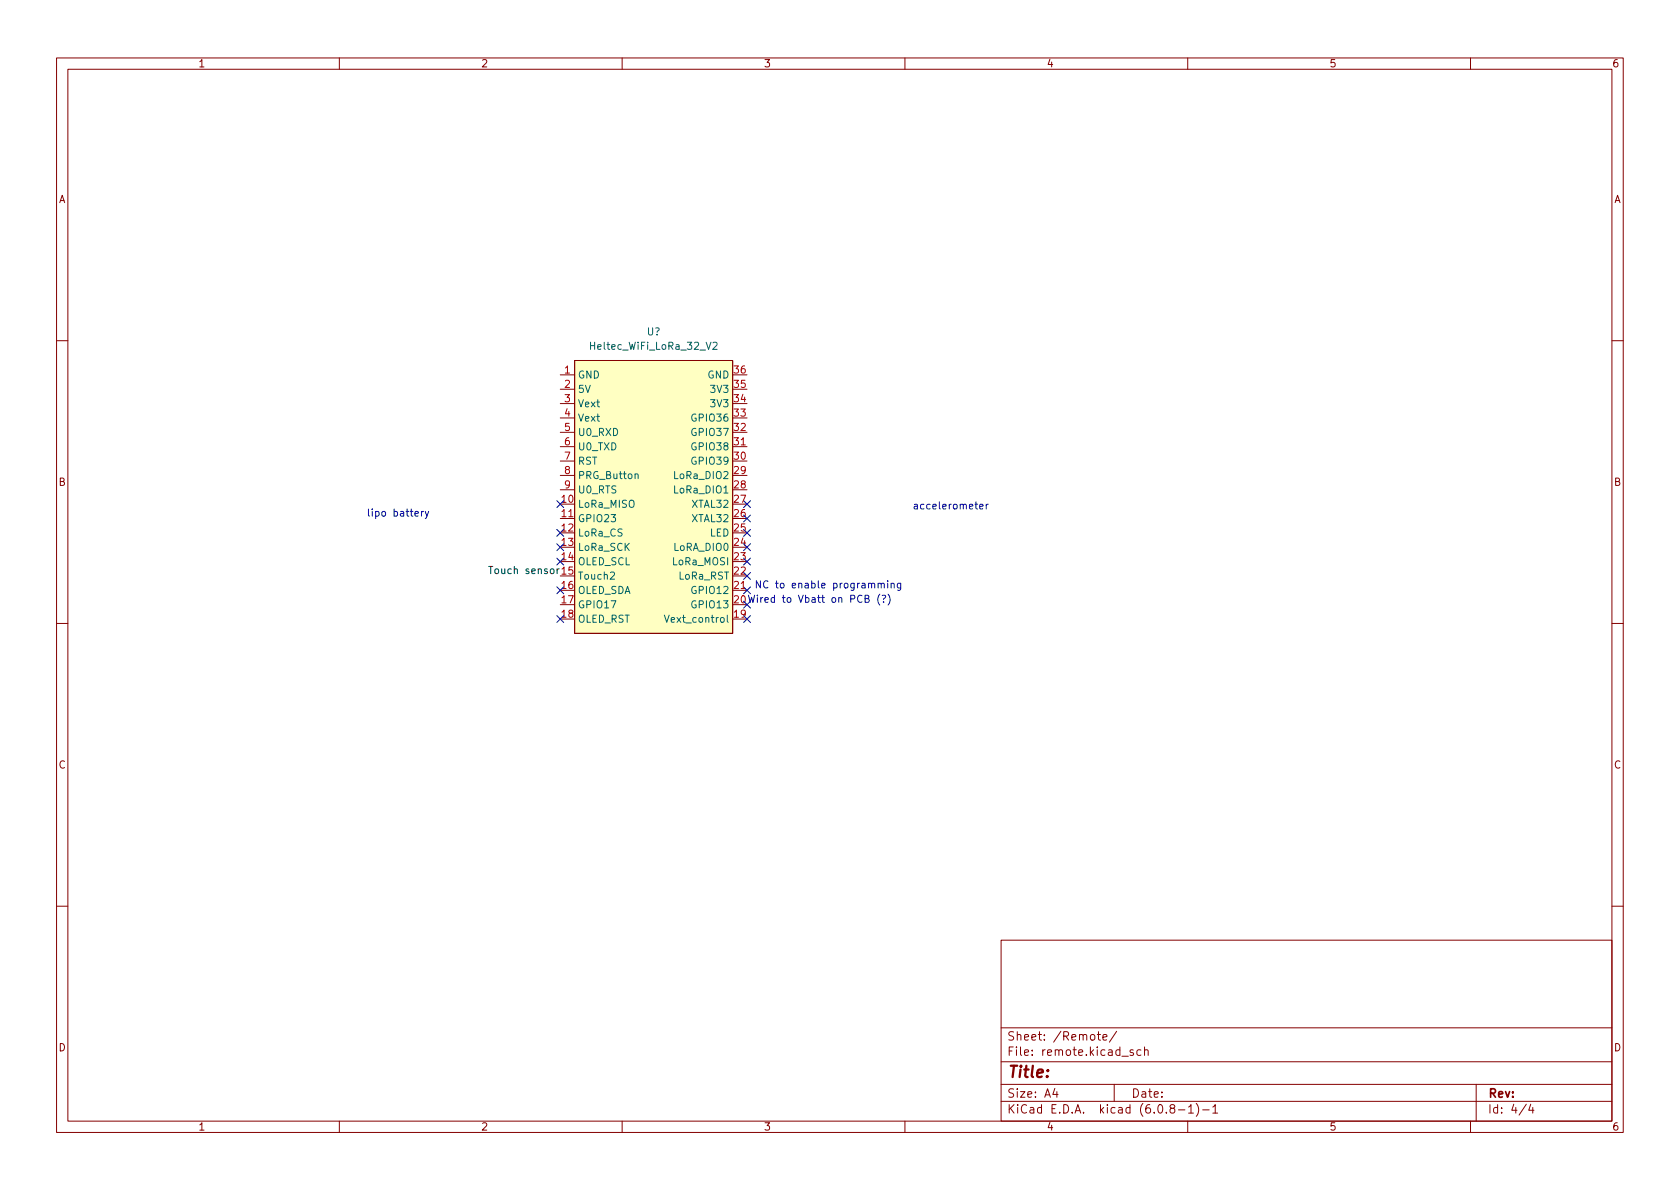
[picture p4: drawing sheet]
<svg xmlns="http://www.w3.org/2000/svg" width="297mm" height="210mm" viewBox="0 0 297 210" stroke-linecap="round" stroke-linejoin="round" font-family="sans-serif">
<g fill="none" stroke="#840000" stroke-width=".18">
<path d="M10 10.2h277v190.1h-277zM12 12.2h273v186.1h-273zM60 10.2v2M110 10.2v2M160 10.2v2M210 10.2v2M260 10.2v2M10 60.2h2M99.1 66.3h2.5M99.1 68.8h2.5M99.1 71.4h2.5M99.1 79h2.5"/>
<path d="M99.1 73.9h2.5M99.1 76.4h2.5M101.6 63.7h27.9v48.3h-27.9zM129.5 79h2.6M285 60.2h2M99.1 91.7h2.5M99.1 81.5h2.5M99.1 84.1h2.5M99.1 86.6h2.5M10 110.2h2M129.5 104.4h2.6M285 110.2h2"/>
<path d="M10 160.2h2M177 166.3h108v32h-108zM285 160.2h2M60 198.3v2M110 198.3v2M160 198.3v2M177 194.8h108M177 191.8h108M177 187.8h108M177 181.8h108M186.5 192.5l-.4 1h1M186.9 193v1"/>
<path d="M194 182.9h.6M194.2 182.4v1.3l.4 .2M195 183.4l.7-.1-.1-.3-.4-.1-.2 .2 .1 .8h.5M197 191.8v3M197.4 182.4l-1.3 1.9M198.4 186.8h1.1M200.4 185.7l-.4-.1-.2 .2 .1 .3 .5 .1v.4h-.6M201.7 185.7l-.4-.1-.3 .3v.4l.1 .3h.6M202.4 185.8l.2-.2 .3 .1 .1 .9M202.4 185.1v1.5M207.1 196l-.2-.3v-.2l.2-.2 .5 .1 .1 .2-.1 .2-.6 .2-.1 .3v.4l.2 .1h.5l.1-.3-.1-.4-.2-.1M208.4 196.3h1.1"/>
<path d="M210 198.3v2M210.1 195.8l.5-.5v1.5M210.1 196.8h.9M211.5 195.1a1.72 1.72 0 0 1 0 2.3M212.6 196.3h1.2M214.4 195.8l.5-.5v1.5M214.4 196.8h.9M260 198.3v2M261 191.8v6.5M269.9 195.3l-1.3 1.9M270.6 195.3l-.3 1h.9M271 195.8v1"/>
</g>
<path d="M101.6 63.7h27.9v48.3h-27.9z" fill="#ffffc2" stroke="#ffffc2" stroke-width=".18"/>
<path d="M126.1 60.6l.4-.1 .3 .4-.8 .9h.8M112.3 83.9l.2-.1 .3 .1v.7M107.9 101.3l.5-.1 .3 .3-.8 .9h.8M117.5 108.8l.4 1.2 .4-1.2M128.6 108.8v1.1l.2 .1" fill="none" stroke="#006464" stroke-width=".18"/>
<path d="M86.4 100.2h.7M86.8 100.2v1.2" fill="none" stroke="#0f0f0f" stroke-width=".18"/>
<g fill="none" stroke="#0000c2" stroke-width=".18">
<path d="M74.5 90.4v.9M74.9 90.4l-.4 .3M75.2 90.4l.3 .9M75.8 90.4l-.4 1.2-.2 .1M173.2 89.6l.6-.1v-.3h-.4l-.2 .1 .1 .6h.5M174.4 89.2v.8M174.7 89.2l-.3 .2M153 105.9l.5-.1 .1-.2v-.2l-.6-.2v1.3h.4l.2-.1 .1-.3-.3-.2M155.3 103.3l.1-.2 .3 .1 .1 .8M155.3 103.1v.9M155.6 105.1a1.46 1.46 0 0 0 0 1.9M155.8 103.3l.2-.2 .3 .1v.8"/>
<path d="M156 105.3l.4-.1 .2 .2-.4 .6M156.2 106.4v.1M157 102.7v.1M157 103.1v.9M157 105.1a1.46 1.46 0 0 1 0 1.9M157.6 103.3l.1-.2 .3 .1 .1 .8M157.6 103.1v.9M159.2 103.1v1.1l-.2 .2-.3-.1M159.2 103.2l-.3-.1-.3 .3 .2 .5h.4"/>
</g>
<g fill="none" stroke="#000084" stroke-width=".18">
<path d="M98.5 98.7l1.2 1.2M98.5 93.6l1.2 1.2M98.5 96.2l1.2 1.2M98.5 88.5l1.2 1.3M99.7 98.7l-1.2 1.2M99.7 93.6l-1.2 1.2M99.7 96.2l-1.2 1.2M99.7 88.5l-1.2 1.3M131.5 98.7l1.2 1.2M131.5 96.2l1.2 1.2M131.5 93.6l1.2 1.2M131.5 88.5l1.2 1.3"/>
<path d="M131.5 91.1l1.2 1.2M132.7 98.7l-1.2 1.2M132.7 96.2l-1.2 1.2M132.7 93.6l-1.2 1.2M132.7 88.5l-1.2 1.3M132.7 91.1l-1.2 1.2M98.5 108.9l1.2 1.2M98.5 103.8l1.2 1.2M99.7 108.9l-1.2 1.2M99.7 103.8l-1.2 1.2M131.5 101.2l1.2 1.3M131.5 103.8l1.2 1.2"/>
<path d="M131.5 108.9l1.2 1.2M132.7 101.2l-1.2 1.3M132.7 103.8l-1.2 1.2M132.7 108.9l-1.2 1.2"/>
</g>
<text font-size="2.8" fill="#840000" x="178" y="190.6">Title:</text>
<g font-size="2.1" fill="#840000">
<text x="178" y="184">Sheet: /Remote/</text>
<text x="178" y="186.7">File: remote.kicad_sch</text>
<text x="178" y="196.9">KiCad E.D.A. kicad (6.0.8-1)-1</text>
<text x="178" y="194.1">Size: A4</text>
<text x="200" y="194.1">Date:</text>
<text x="263" y="194.1">Rev:</text>
<text x="263" y="196.9">Id: 4/4</text>
</g>
<g font-size="1.8" fill="#840000">
<text x="35" y="11.9">1</text>
<text x="85" y="11.9">2</text>
<text x="135" y="11.9">3</text>
<text x="185" y="11.9">4</text>
<text x="235" y="11.9">5</text>
<text x="285" y="11.9">6</text>
<text x="10.3" y="35.9">A</text>
<text x="285.3" y="35.9">A</text>
<text x="10.3" y="85.9">B</text>
<text x="285.3" y="85.9">B</text>
<text x="10.3" y="135.9">C</text>
<text x="285.3" y="135.9">C</text>
<text x="10.3" y="185.9">D</text>
<text x="285.3" y="185.9">D</text>
<text x="35" y="199.9">1</text>
<text x="85" y="199.9">2</text>
<text x="135" y="199.9">3</text>
<text x="185" y="199.9">4</text>
<text x="235" y="199.9">5</text>
<text x="285" y="199.9">6</text>
</g>
<g font-size="1.8" fill="#006464">
<text x="114.4" y="59.3">U?</text>
<text x="104.8" y="61.8">Heltec_WiFi_LoRa_32_V2</text>
<text x="102.1" y="66.9">GND</text>
<text x="102.1" y="69.5">5V</text>
<text x="125.1" y="66.9">GND</text>
<text x="125.9" y="69.5">3V3</text>
<text x="102.1" y="72">Vext</text>
<text x="102.1" y="74.5">Vext</text>
<text x="102.1" y="77.1">U0_RXD</text>
<text x="122.6" y="77.1">GPIO37</text>
<text x="122.6" y="74.5">GPIO36</text>
<text x="125.9" y="72">3V3</text>
<text x="102.1" y="79.6">U0_TXD</text>
<text x="102.1" y="82.2">RST</text>
<text x="122.6" y="82.2">GPIO39</text>
<text x="122.6" y="79.6">GPIO38</text>
<text x="102.1" y="89.8">LoRa_MISO</text>
<text x="102.1" y="84.7">PRG_Button</text>
<text x="102.1" y="87.2">U0_RTS</text>
<text x="119.5" y="87.2">LoRa_DIO1</text>
<text x="119.5" y="84.7">LoRa_DIO2</text>
<text x="122.4" y="89.8">XTAL32</text>
<text x="102.1" y="92.3">GPIO23</text>
<text x="102.1" y="94.9">LoRa_CS</text>
<text x="122.4" y="92.3">XTAL32</text>
<text x="125.5" y="94.9">LED</text>
<text x="102.1" y="97.4">LoRa_SCK</text>
<text x="102.1" y="99.9">OLED_SCL</text>
<text x="119.1" y="99.9">LoRa_MOSI</text>
<text x="119.2" y="97.4">LoRA_DIO0</text>
<text x="102.1" y="102.5">Touch2</text>
<text x="102.1" y="105">OLED_SDA</text>
<text x="102.1" y="107.6">GPIO17</text>
<text x="120.1" y="102.5">LoRa_RST</text>
<text x="122.6" y="107.6">GPIO13</text>
<text x="122.6" y="105">GPIO12</text>
<text x="102.1" y="110.1">OLED_RST</text>
<text x="118.3" y="110.1">Vext_control</text>
</g>
<g font-size="1.8" fill="#a90000">
<text x="99.8" y="66">1</text>
<text x="99.8" y="68.6">2</text>
<text x="99.8" y="71.1">3</text>
<text x="129.8" y="71.1">34</text>
<text x="129.8" y="68.6">35</text>
<text x="129.8" y="66">36</text>
<text x="99.8" y="73.7">4</text>
<text x="99.8" y="76.2">5</text>
<text x="129.8" y="76.2">32</text>
<text x="129.8" y="73.7">33</text>
<text x="99.8" y="78.7">6</text>
<text x="99.8" y="81.3">7</text>
<text x="99.8" y="83.8">8</text>
<text x="129.8" y="83.8">29</text>
<text x="129.8" y="81.3">30</text>
<text x="129.8" y="78.7">31</text>
<text x="99.3" y="88.9">10</text>
<text x="99.8" y="86.4">9</text>
<text x="129.8" y="88.9">27</text>
<text x="129.8" y="86.4">28</text>
<text x="99.3" y="91.4">11</text>
<text x="99.3" y="94">12</text>
<text x="129.8" y="94">25</text>
<text x="129.8" y="91.4">26</text>
<text x="99.3" y="96.5">13</text>
<text x="99.3" y="99.1">14</text>
<text x="129.8" y="101.6">22</text>
<text x="129.8" y="99.1">23</text>
<text x="129.8" y="96.5">24</text>
<text x="99.3" y="104.1">16</text>
<text x="99.3" y="106.7">17</text>
<text x="129.8" y="104.1">21</text>
<text x="99.3" y="109.2">18</text>
<text x="129.8" y="109.2">19</text>
</g>
<g font-size="1.8" fill="#0000c2">
<text x="64.8" y="91.3">lipo battery</text>
<text x="161.3" y="90.1">accelerometer</text>
<text x="133.3" y="104">NC to enable programming</text>
</g>
<text font-size="1.8" fill="#0f0f0f" x="87.5" y="101.5">Touch sensor 15</text>
<text font-size="1.8" fill="#000084" x="129.8" y="106.7">20Wired to Vbatt on PCB (?)</text>
</svg>
